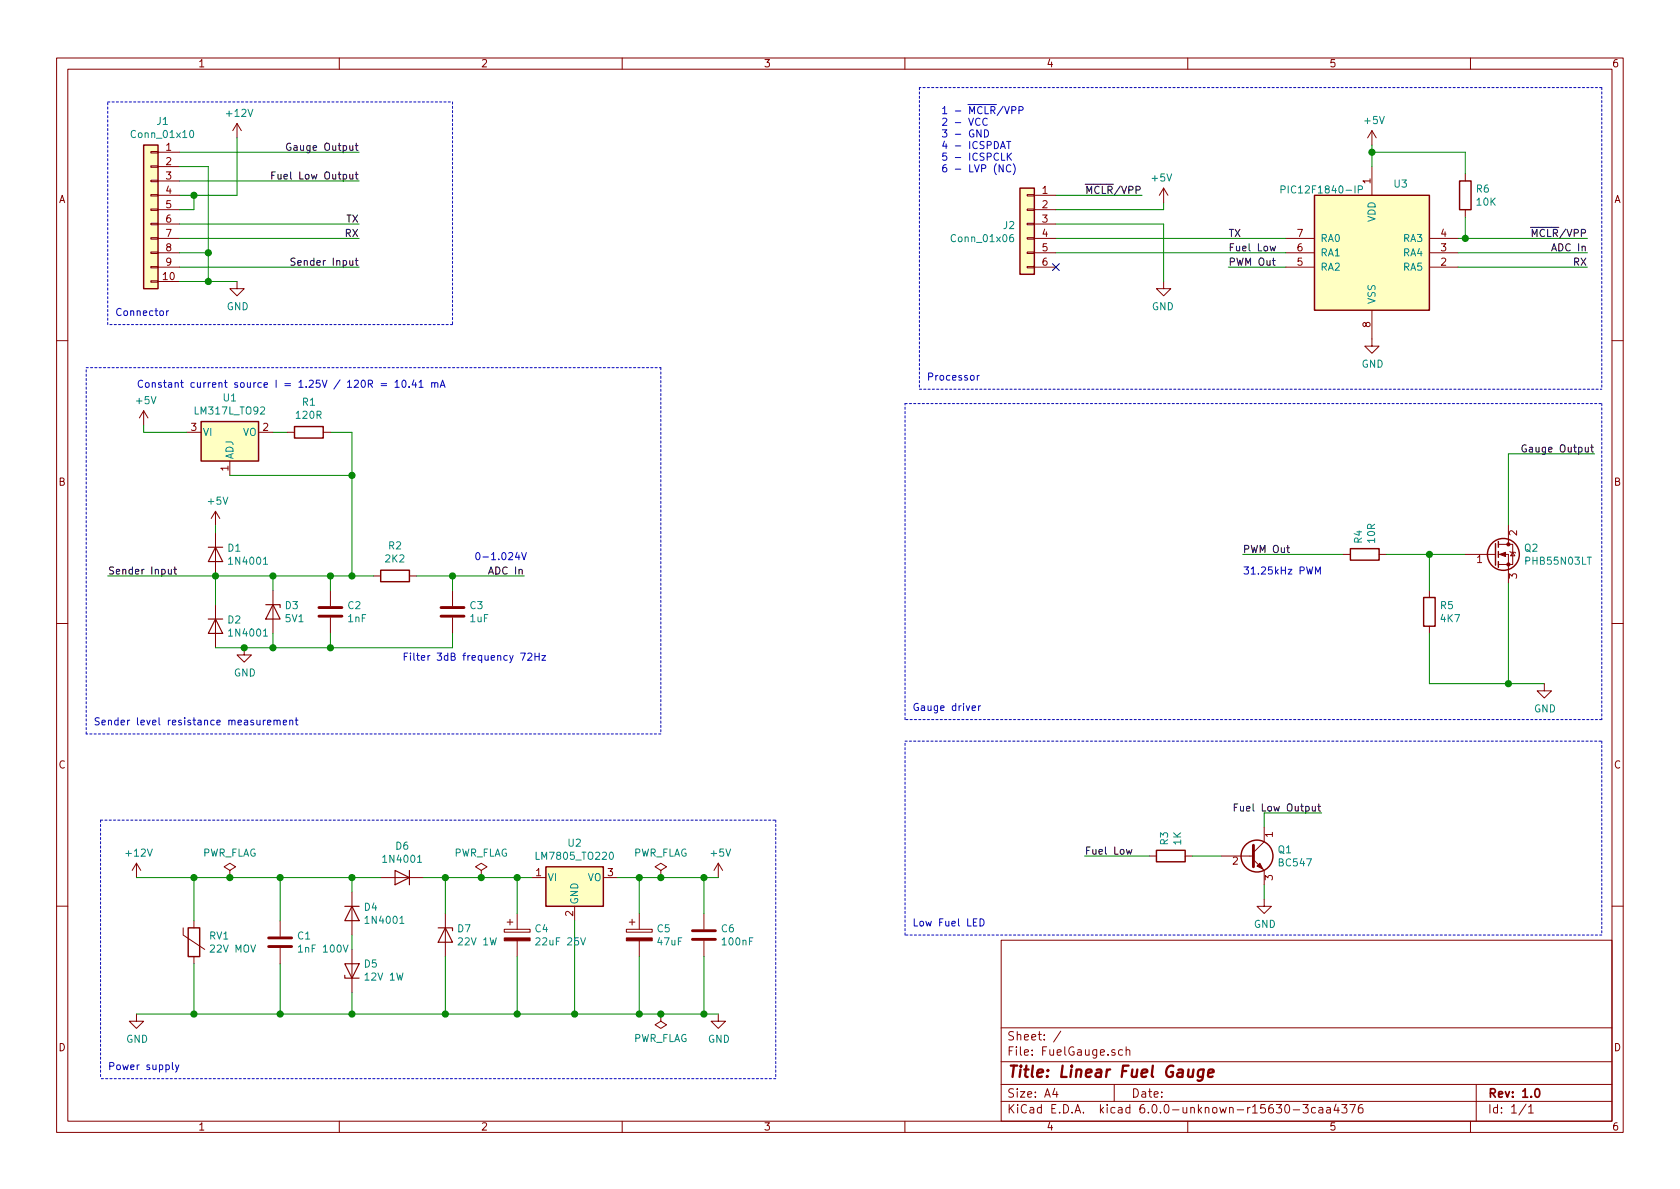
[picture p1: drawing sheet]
EESchema Schematic File Version 5
LIBS:FuelGauge-cache
EELAYER 29 0
EELAYER END
$Descr A4 11693 8268
encoding utf-8
Sheet 1 1
Title "Linear Fuel Gauge"
Date ""
Rev "1.0"
Comp ""
Comment1 ""
Comment2 ""
Comment3 ""
Comment4 ""
$EndDescr
$Comp
L Device:D D6
U 1 1
P 2800 6100
F 0 "D6" H 2800 5884 50  0000 C CNN
F 1 "1N4001" H 2800 5975 50  0000 C CNN
F 2 "Diode_THT:D_DO-41_SOD81_P10.16mm_Horizontal" H 2800 6100 50  0001 C CNN
F 3 "~" H 2800 6100 50  0001 C CNN
	1    2800 6100
	-1   0    0    1   
$EndComp
$Comp
L Device:D_Zener D7
U 1 1
P 3100 6500
F 0 "D7" V 3054 6579 50  0000 L CNN
F 1 "22V 1W" V 3145 6579 50  0000 L CNN
F 2 "Diode_THT:D_DO-41_SOD81_P10.16mm_Horizontal" H 3100 6500 50  0001 C CNN
F 3 "~" H 3100 6500 50  0001 C CNN
	1    3100 6500
	0    1    1    0   
$EndComp
$Comp
L power:+12V #PWR05
U 1 1
P 1650 950
F 0 "#PWR05" H 1650 800 50  0001 C CNN
F 1 "+12V" H 1665 1123 50  0000 C CNN
F 2 "" H 1650 950 50  0001 C CNN
F 3 "" H 1650 950 50  0001 C CNN
	1    1650 950 
	1    0    0    -1  
$EndComp
$Comp
L power:GND #PWR02
U 1 1
P 950 7050
F 0 "#PWR02" H 950 6800 50  0001 C CNN
F 1 "GND" H 955 6877 50  0000 C CNN
F 2 "" H 950 7050 50  0001 C CNN
F 3 "" H 950 7050 50  0001 C CNN
	1    950  7050
	1    0    0    -1  
$EndComp
$Comp
L power:+12V #PWR01
U 1 1
P 950 6100
F 0 "#PWR01" H 950 5950 50  0001 C CNN
F 1 "+12V" H 965 6273 50  0000 C CNN
F 2 "" H 950 6100 50  0001 C CNN
F 3 "" H 950 6100 50  0001 C CNN
	1    950  6100
	1    0    0    -1  
$EndComp
Connection ~ 1350 7050
Connection ~ 1350 6100
Connection ~ 1950 6100
Connection ~ 1950 7050
Wire Wire Line
	1950 7050 2450 7050
$Comp
L Device:Varistor RV1
U 1 1
P 1350 6550
F 0 "RV1" H 1453 6596 50  0000 L CNN
F 1 "22V MOV" H 1453 6505 50  0000 L CNN
F 2 "Varistor:RV_Disc_D7mm_W3.4mm_P5mm" V 1280 6550 50  0001 C CNN
F 3 "~" H 1350 6550 50  0001 C CNN
	1    1350 6550
	1    0    0    -1  
$EndComp
Wire Wire Line
	950  6100 1350 6100
Wire Wire Line
	950  7050 1350 7050
Wire Wire Line
	1350 6700 1350 7050
Wire Wire Line
	1350 7050 1950 7050
Wire Wire Line
	1350 6400 1350 6100
Wire Wire Line
	1350 6100 1600 6100
Wire Wire Line
	1950 6700 1950 7050
$Comp
L Device:C C1
U 1 1
P 1950 6550
F 0 "C1" H 2065 6596 50  0000 L CNN
F 1 "1nF 100V" H 2065 6505 50  0000 L CNN
F 2 "Capacitor_THT:C_Rect_L7.0mm_W6.0mm_P5.00mm" H 1988 6400 50  0001 C CNN
F 3 "~" H 1950 6550 50  0001 C CNN
	1    1950 6550
	1    0    0    -1  
$EndComp
Wire Wire Line
	1950 6100 1950 6400
$Comp
L Device:D_Zener D5
U 1 1
P 2450 6750
F 0 "D5" V 2496 6671 50  0000 R CNN
F 1 "12V 1W" V 2405 6671 50  0000 R CNN
F 2 "Diode_THT:D_DO-41_SOD81_P10.16mm_Horizontal" H 2450 6750 50  0001 C CNN
F 3 "~" H 2450 6750 50  0001 C CNN
	1    2450 6750
	0    -1   -1   0   
$EndComp
$Comp
L Device:D D4
U 1 1
P 2450 6350
F 0 "D4" V 2404 6429 50  0000 L CNN
F 1 "1N4001" V 2495 6429 50  0000 L CNN
F 2 "Diode_THT:D_DO-41_SOD81_P10.16mm_Horizontal" H 2450 6350 50  0001 C CNN
F 3 "~" H 2450 6350 50  0001 C CNN
	1    2450 6350
	0    1    1    0   
$EndComp
Wire Wire Line
	1950 6100 2450 6100
Wire Wire Line
	2450 6500 2450 6600
Wire Wire Line
	2450 6200 2450 6100
Connection ~ 2450 6100
Wire Wire Line
	2450 6100 2650 6100
Wire Wire Line
	2450 6900 2450 7050
Connection ~ 2450 7050
Wire Wire Line
	2950 6100 3100 6100
Wire Wire Line
	3100 6100 3100 6350
Connection ~ 3100 6100
Wire Wire Line
	3100 6650 3100 7050
Wire Wire Line
	2450 7050 3100 7050
Connection ~ 3100 7050
$Comp
L Regulator_Linear:LM7805_TO220 U2
U 1 1
P 4000 6100
F 0 "U2" H 4000 6342 50  0000 C CNN
F 1 "LM7805_TO220" H 4000 6251 50  0000 C CNN
F 2 "Package_TO_SOT_THT:TO-220-3_Horizontal_TabDown" H 4000 6325 50  0001 C CIN
F 3 "http://www.fairchildsemi.com/ds/LM/LM7805.pdf" H 4000 6050 50  0001 C CNN
	1    4000 6100
	1    0    0    -1  
$EndComp
Wire Wire Line
	4000 6400 4000 7050
Wire Wire Line
	3100 7050 3600 7050
Wire Wire Line
	4300 6100 4450 6100
Wire Wire Line
	4000 7050 4450 7050
Connection ~ 4000 7050
$Comp
L Device:CP C4
U 1 1
P 3600 6500
F 0 "C4" H 3718 6546 50  0000 L CNN
F 1 "22uF 25V" H 3718 6455 50  0000 L CNN
F 2 "Capacitor_THT:CP_Radial_D5.0mm_P2.00mm" H 3638 6350 50  0001 C CNN
F 3 "~" H 3600 6500 50  0001 C CNN
	1    3600 6500
	1    0    0    -1  
$EndComp
$Comp
L Device:C C6
U 1 1
P 4900 6500
F 0 "C6" H 5015 6546 50  0000 L CNN
F 1 "100nF" H 5015 6455 50  0000 L CNN
F 2 "Capacitor_THT:C_Disc_D3.4mm_W2.1mm_P2.50mm" H 4938 6350 50  0001 C CNN
F 3 "~" H 4900 6500 50  0001 C CNN
	1    4900 6500
	1    0    0    -1  
$EndComp
$Comp
L Device:CP C5
U 1 1
P 4450 6500
F 0 "C5" H 4568 6546 50  0000 L CNN
F 1 "47uF" H 4568 6455 50  0000 L CNN
F 2 "Capacitor_THT:CP_Radial_Tantal_D6.0mm_P5.00mm" H 4488 6350 50  0001 C CNN
F 3 "~" H 4450 6500 50  0001 C CNN
	1    4450 6500
	1    0    0    -1  
$EndComp
Wire Wire Line
	4900 6350 4900 6100
Connection ~ 4450 6100
Wire Wire Line
	4450 6100 4600 6100
Wire Wire Line
	4450 6100 4450 6350
Wire Wire Line
	4900 6650 4900 7050
Wire Wire Line
	4450 6650 4450 7050
Connection ~ 4450 7050
Wire Wire Line
	4450 7050 4600 7050
Wire Wire Line
	3600 6650 3600 7050
Connection ~ 3600 7050
Wire Wire Line
	3600 7050 4000 7050
Wire Wire Line
	3600 6350 3600 6100
Connection ~ 3600 6100
Wire Wire Line
	3600 6100 3700 6100
$Comp
L power:+5V #PWR03
U 1 1
P 1000 2950
F 0 "#PWR03" H 1000 2800 50  0001 C CNN
F 1 "+5V" H 1015 3123 50  0000 C CNN
F 2 "" H 1000 2950 50  0001 C CNN
F 3 "" H 1000 2950 50  0001 C CNN
	1    1000 2950
	1    0    0    -1  
$EndComp
Text Notes 950  2700 0    50   ~ 0
Constant current source I = 1.25V {slash} 120R = 10.41 mA
$Comp
L Device:C C2
U 1 1
P 2300 4250
F 0 "C2" H 2415 4296 50  0000 L CNN
F 1 "1nF" H 2415 4205 50  0000 L CNN
F 2 "Capacitor_THT:C_Disc_D3.0mm_W1.6mm_P2.50mm" H 2338 4100 50  0001 C CNN
F 3 "~" H 2300 4250 50  0001 C CNN
	1    2300 4250
	1    0    0    -1  
$EndComp
$Comp
L Device:C C3
U 1 1
P 3150 4250
F 0 "C3" H 3265 4296 50  0000 L CNN
F 1 "1uF" H 3265 4205 50  0000 L CNN
F 2 "Capacitor_THT:C_Rect_L7.0mm_W6.0mm_P5.00mm" H 3188 4100 50  0001 C CNN
F 3 "~" H 3150 4250 50  0001 C CNN
	1    3150 4250
	1    0    0    -1  
$EndComp
$Comp
L Device:R R2
U 1 1
P 2750 4000
F 0 "R2" V 2957 4000 50  0000 C CNN
F 1 "2K2" V 2866 4000 50  0000 C CNN
F 2 "Resistor_THT:R_Axial_DIN0207_L6.3mm_D2.5mm_P10.16mm_Horizontal" V 2680 4000 50  0001 C CNN
F 3 "~" H 2750 4000 50  0001 C CNN
	1    2750 4000
	0    -1   -1   0   
$EndComp
Wire Wire Line
	2900 4000 3150 4000
Wire Wire Line
	3150 4000 3150 4100
Connection ~ 3150 4000
Wire Wire Line
	3150 4000 3650 4000
Wire Wire Line
	3150 4400 3150 4500
Wire Wire Line
	2300 4500 2300 4400
Connection ~ 2300 4500
$Comp
L power:GND #PWR07
U 1 1
P 1700 4500
F 0 "#PWR07" H 1700 4250 50  0001 C CNN
F 1 "GND" H 1705 4327 50  0000 C CNN
F 2 "" H 1700 4500 50  0001 C CNN
F 3 "" H 1700 4500 50  0001 C CNN
	1    1700 4500
	1    0    0    -1  
$EndComp
Text Label 750  4000 0    50   ~ 0
Sender Input
Wire Wire Line
	2500 1850 1250 1850
Wire Wire Line
	1250 1050 2500 1050
Text Label 2500 1850 2    50   ~ 0
Sender Input
Text Label 2500 1050 2    50   ~ 0
Gauge Output
Wire Wire Line
	8550 1850 8950 1850
Text Label 11050 1850 2    50   ~ 0
RX
Text Label 11050 1750 2    50   ~ 0
ADC In
Text Label 8550 1850 0    50   ~ 0
PWM Out
$Comp
L Device:R R6
U 1 1
P 10200 1350
F 0 "R6" H 10270 1396 50  0000 L CNN
F 1 "10K" H 10270 1305 50  0000 L CNN
F 2 "Resistor_THT:R_Axial_DIN0207_L6.3mm_D2.5mm_P10.16mm_Horizontal" V 10130 1350 50  0001 C CNN
F 3 "~" H 10200 1350 50  0001 C CNN
	1    10200 1350
	1    0    0    -1  
$EndComp
Text Label 11050 1650 2    50   ~ 0
~MCLR~{slash}VPP
Text Label 3650 4000 2    50   ~ 0
ADC In
$Comp
L power:GND #PWR014
U 1 1
P 9550 2350
F 0 "#PWR014" H 9550 2100 50  0001 C CNN
F 1 "GND" H 9555 2177 50  0000 C CNN
F 2 "" H 9550 2350 50  0001 C CNN
F 3 "" H 9550 2350 50  0001 C CNN
	1    9550 2350
	1    0    0    -1  
$EndComp
$Comp
L power:+5V #PWR013
U 1 1
P 9550 1000
F 0 "#PWR013" H 9550 850 50  0001 C CNN
F 1 "+5V" H 9565 1173 50  0000 C CNN
F 2 "" H 9550 1000 50  0001 C CNN
F 3 "" H 9550 1000 50  0001 C CNN
	1    9550 1000
	1    0    0    -1  
$EndComp
$Comp
L MCU_Microchip_PIC12:PIC12F1840-IP U3
U 1 1
P 9550 1750
F 0 "U3" H 9750 2231 50  0000 C CNN
F 1 "PIC12F1840-IP" H 9200 2190 50  0000 C CNN
F 2 "Package_DIP:DIP-8_W7.62mm" H 10150 2400 50  0001 C CNN
F 3 "http://ww1.microchip.com/downloads/en/DeviceDoc/41441B.pdf" H 9550 1750 50  0001 C CNN
	1    9550 1750
	1    0    0    -1  
$EndComp
Wire Wire Line
	9550 1000 9550 1050
Wire Wire Line
	9550 1050 10200 1050
Wire Wire Line
	10200 1050 10200 1200
Connection ~ 9550 1050
Wire Wire Line
	9550 1050 9550 1150
Wire Wire Line
	10150 1650 10200 1650
Wire Wire Line
	10150 1750 11050 1750
Wire Wire Line
	10200 1500 10200 1650
Connection ~ 10200 1650
Wire Wire Line
	10200 1650 11050 1650
Wire Wire Line
	10150 1850 11050 1850
Text Notes 2800 4600 0    50   ~ 0
Filter 3dB frequency 72Hz
Wire Wire Line
	9350 3850 8650 3850
Text Label 8650 3850 0    50   ~ 0
PWM Out
$Comp
L Device:R R4
U 1 1
P 9500 3850
F 0 "R4" H 9570 3896 50  0000 L CNN
F 1 "10R" H 9570 3805 50  0000 L CNN
F 2 "Resistor_THT:R_Axial_DIN0207_L6.3mm_D2.5mm_P10.16mm_Horizontal" V 9430 3850 50  0001 C CNN
F 3 "~" H 9500 3850 50  0001 C CNN
	1    9500 3850
	0    -1   -1   0   
$EndComp
$Comp
L Device:R R5
U 1 1
P 9950 4250
F 0 "R5" H 10020 4296 50  0000 L CNN
F 1 "4K7" H 10020 4205 50  0000 L CNN
F 2 "Resistor_THT:R_Axial_DIN0207_L6.3mm_D2.5mm_P10.16mm_Horizontal" V 9880 4250 50  0001 C CNN
F 3 "~" H 9950 4250 50  0001 C CNN
	1    9950 4250
	1    0    0    -1  
$EndComp
Wire Wire Line
	10200 3850 9950 3850
Wire Wire Line
	9950 3850 9950 4100
Connection ~ 9950 3850
Wire Wire Line
	9950 3850 9650 3850
Wire Wire Line
	9950 4400 9950 4750
Wire Wire Line
	9950 4750 10500 4750
Wire Wire Line
	10500 4050 10500 4750
Connection ~ 10500 4750
Wire Wire Line
	10500 4750 10750 4750
Wire Wire Line
	10500 3650 10500 3150
Wire Wire Line
	10500 3150 11100 3150
Text Label 11100 3150 2    50   ~ 0
Gauge Output
$Comp
L power:GND #PWR015
U 1 1
P 10750 4750
F 0 "#PWR015" H 10750 4500 50  0001 C CNN
F 1 "GND" H 10755 4577 50  0000 C CNN
F 2 "" H 10750 4750 50  0001 C CNN
F 3 "" H 10750 4750 50  0001 C CNN
	1    10750 4750
	1    0    0    -1  
$EndComp
Text Notes 3300 3900 0    50   ~ 0
0-1.024V
Text Notes 8650 4000 0    50   ~ 0
31.25kHz PWM
$Comp
L Device:D D1
U 1 1
P 1500 3850
F 0 "D1" V 1454 3929 50  0000 L CNN
F 1 "1N4001" V 1545 3929 50  0000 L CNN
F 2 "Diode_THT:D_DO-41_SOD81_P10.16mm_Horizontal" H 1500 3850 50  0001 C CNN
F 3 "~" H 1500 3850 50  0001 C CNN
	1    1500 3850
	0    1    1    0   
$EndComp
$Comp
L Device:D D2
U 1 1
P 1500 4350
F 0 "D2" V 1454 4429 50  0000 L CNN
F 1 "1N4001" V 1545 4429 50  0000 L CNN
F 2 "Diode_THT:D_DO-41_SOD81_P10.16mm_Horizontal" H 1500 4350 50  0001 C CNN
F 3 "~" H 1500 4350 50  0001 C CNN
	1    1500 4350
	0    1    1    0   
$EndComp
Connection ~ 1700 4500
Connection ~ 1500 4000
$Comp
L power:+5V #PWR04
U 1 1
P 1500 3650
F 0 "#PWR04" H 1500 3500 50  0001 C CNN
F 1 "+5V" H 1515 3823 50  0000 C CNN
F 2 "" H 1500 3650 50  0001 C CNN
F 3 "" H 1500 3650 50  0001 C CNN
	1    1500 3650
	1    0    0    -1  
$EndComp
Wire Wire Line
	1500 4500 1700 4500
Wire Wire Line
	2300 3000 2450 3000
Wire Wire Line
	2450 3000 2450 3300
Wire Wire Line
	2000 3000 1900 3000
$Comp
L Device:R R1
U 1 1
P 2150 3000
F 0 "R1" V 2357 3000 50  0000 C CNN
F 1 "120R" V 2266 3000 50  0000 C CNN
F 2 "Resistor_THT:R_Axial_DIN0207_L6.3mm_D2.5mm_P10.16mm_Horizontal" V 2080 3000 50  0001 C CNN
F 3 "~" H 2150 3000 50  0001 C CNN
	1    2150 3000
	0    -1   -1   0   
$EndComp
$Comp
L Regulator_Linear:LM317L_TO92 U1
U 1 1
P 1600 3000
F 0 "U1" H 1600 3242 50  0000 C CNN
F 1 "LM317L_TO92" H 1600 3151 50  0000 C CNN
F 2 "Package_TO_SOT_THT:TO-92_Inline" H 1600 3225 50  0001 C CIN
F 3 "http://www.ti.com/lit/ds/snvs775k/snvs775k.pdf" H 1600 3000 50  0001 C CNN
	1    1600 3000
	1    0    0    -1  
$EndComp
Wire Wire Line
	1300 3000 1000 3000
Wire Wire Line
	1000 3000 1000 2950
Wire Wire Line
	1600 3300 2450 3300
Wire Wire Line
	750  4000 1500 4000
Wire Wire Line
	2300 4100 2300 4000
Wire Wire Line
	2300 4500 3150 4500
Connection ~ 2300 4000
Wire Wire Line
	2300 4000 2450 4000
Wire Wire Line
	1500 3650 1500 3700
Connection ~ 2450 4000
Wire Wire Line
	2450 4000 2600 4000
$Comp
L power:GND #PWR09
U 1 1
P 5000 7050
F 0 "#PWR09" H 5000 6800 50  0001 C CNN
F 1 "GND" H 5005 6877 50  0000 C CNN
F 2 "" H 5000 7050 50  0001 C CNN
F 3 "" H 5000 7050 50  0001 C CNN
	1    5000 7050
	1    0    0    -1  
$EndComp
$Comp
L power:+5V #PWR08
U 1 1
P 5000 6100
F 0 "#PWR08" H 5000 5950 50  0001 C CNN
F 1 "+5V" H 5015 6273 50  0000 C CNN
F 2 "" H 5000 6100 50  0001 C CNN
F 3 "" H 5000 6100 50  0001 C CNN
	1    5000 6100
	1    0    0    -1  
$EndComp
Wire Wire Line
	1250 1350 1350 1350
Wire Wire Line
	1350 1350 1350 1450
Connection ~ 1350 1350
Wire Wire Line
	1350 1350 1650 1350
$Comp
L Connector_Generic:Conn_01x10 J1
U 1 1
P 1050 1450
F 0 "J1" H 968 2067 50  0000 C CNN
F 1 "Conn_01x10" H 968 1976 50  0000 C CNN
F 2 "Connector_Molex:Molex_KK-254_AE-6410-10A_1x10_P2.54mm_Vertical" H 1050 1450 50  0001 C CNN
F 3 "~" H 1050 1450 50  0001 C CNN
	1    1050 1450
	-1   0    0    -1  
$EndComp
$Comp
L power:GND #PWR06
U 1 1
P 1650 1950
F 0 "#PWR06" H 1650 1700 50  0001 C CNN
F 1 "GND" H 1655 1777 50  0000 C CNN
F 2 "" H 1650 1950 50  0001 C CNN
F 3 "" H 1650 1950 50  0001 C CNN
	1    1650 1950
	1    0    0    -1  
$EndComp
Wire Wire Line
	1250 1550 2500 1550
Text Label 2500 1550 2    50   ~ 0
TX
Text Label 2500 1650 2    50   ~ 0
RX
Wire Wire Line
	1250 1650 2500 1650
Text Label 8550 1750 0    50   ~ 0
Fuel Low
Wire Wire Line
	7350 1650 8950 1650
Wire Wire Line
	7350 1750 8950 1750
$Comp
L power:GND #PWR011
U 1 1
P 8100 1950
F 0 "#PWR011" H 8100 1700 50  0001 C CNN
F 1 "GND" H 8105 1777 50  0000 C CNN
F 2 "" H 8100 1950 50  0001 C CNN
F 3 "" H 8100 1950 50  0001 C CNN
	1    8100 1950
	-1   0    0    -1  
$EndComp
Wire Wire Line
	8100 1550 7350 1550
Wire Wire Line
	8100 1550 8100 1950
Wire Wire Line
	8100 1450 7350 1450
Wire Wire Line
	8100 1450 8100 1400
$Comp
L power:+5V #PWR010
U 1 1
P 8100 1400
F 0 "#PWR010" H 8100 1250 50  0001 C CNN
F 1 "+5V" H 8115 1573 50  0000 C CNN
F 2 "" H 8100 1400 50  0001 C CNN
F 3 "" H 8100 1400 50  0001 C CNN
	1    8100 1400
	-1   0    0    -1  
$EndComp
Wire Wire Line
	7950 1350 7350 1350
$Comp
L Connector_Generic:Conn_01x06 J2
U 1 1
P 7150 1550
F 0 "J2" H 7230 1542 50  0000 L CNN
F 1 "Conn_01x06" H 7230 1451 50  0000 L CNN
F 2 "Connector_PinHeader_2.54mm:PinHeader_1x06_P2.54mm_Vertical" H 7150 1550 50  0001 C CNN
F 3 "~" H 7150 1550 50  0001 C CNN
	1    7150 1550
	-1   0    0    -1  
$EndComp
Text Label 7950 1350 2    50   ~ 0
~MCLR~{slash}VPP
Text Label 8550 1650 0    50   ~ 0
TX
Wire Wire Line
	1500 4000 1900 4000
Wire Wire Line
	1500 4000 1500 4200
Wire Wire Line
	1700 4500 1900 4500
$Comp
L Device:D_Zener D3
U 1 1
P 1900 4250
F 0 "D3" V 1854 4329 50  0000 L CNN
F 1 "5V1" V 1945 4329 50  0000 L CNN
F 2 "Diode_THT:D_DO-41_SOD81_P10.16mm_Horizontal" H 1900 4250 50  0001 C CNN
F 3 "~" H 1900 4250 50  0001 C CNN
	1    1900 4250
	0    1    1    0   
$EndComp
Wire Wire Line
	1900 4100 1900 4000
Connection ~ 1900 4000
Wire Wire Line
	1900 4000 2300 4000
Wire Wire Line
	1900 4400 1900 4500
Connection ~ 1900 4500
Wire Wire Line
	1900 4500 2300 4500
$Comp
L Transistor_BJT:BC547 Q1
U 1 1
P 8700 5950
F 0 "Q1" H 8891 5996 50  0000 L CNN
F 1 "BC547" H 8891 5905 50  0000 L CNN
F 2 "Package_TO_SOT_THT:TO-92_Inline" H 8900 5875 50  0001 L CIN
F 3 "http://www.fairchildsemi.com/ds/BC/BC547.pdf" H 8700 5950 50  0001 L CNN
	1    8700 5950
	1    0    0    -1  
$EndComp
$Comp
L Device:R R3
U 1 1
P 8150 5950
F 0 "R3" H 8220 5996 50  0000 L CNN
F 1 "1K" H 8220 5905 50  0000 L CNN
F 2 "Resistor_THT:R_Axial_DIN0207_L6.3mm_D2.5mm_P10.16mm_Horizontal" V 8080 5950 50  0001 C CNN
F 3 "~" H 8150 5950 50  0001 C CNN
	1    8150 5950
	0    -1   -1   0   
$EndComp
Wire Wire Line
	8300 5950 8500 5950
Wire Wire Line
	8800 6150 8800 6250
Wire Wire Line
	8800 5750 8800 5650
$Comp
L power:GND #PWR012
U 1 1
P 8800 6250
F 0 "#PWR012" H 8800 6000 50  0001 C CNN
F 1 "GND" H 8805 6077 50  0000 C CNN
F 2 "" H 8800 6250 50  0001 C CNN
F 3 "" H 8800 6250 50  0001 C CNN
	1    8800 6250
	1    0    0    -1  
$EndComp
Text Label 9200 5650 2    50   ~ 0
Fuel Low Output
Wire Wire Line
	9200 5650 8800 5650
Wire Wire Line
	7550 5950 8000 5950
Text Label 2500 1250 2    50   ~ 0
Fuel Low Output
Wire Notes Line
	750  700  3150 700 
Wire Notes Line
	3150 700  3150 2250
Wire Notes Line
	3150 2250 750  2250
Wire Notes Line
	750  2250 750  700 
Text Notes 800  2200 0    50   ~ 0
Connector
Wire Notes Line
	4600 2550 4600 5100
Wire Notes Line
	4600 5100 600  5100
Wire Notes Line
	600  5100 600  2550
Wire Notes Line
	600  2550 4600 2550
Text Notes 650  5050 0    50   ~ 0
Sender level resistance measurement
Text Notes 6450 2650 0    50   ~ 0
Processor
Wire Notes Line
	11150 600  6400 600 
Wire Notes Line
	6400 600  6400 2700
Wire Notes Line
	6400 2700 11150 2700
Wire Notes Line
	11150 600  11150 2700
Wire Notes Line
	11150 2800 11150 5000
Wire Notes Line
	11150 5000 6300 5000
Wire Notes Line
	6300 5000 6300 2800
Wire Notes Line
	6300 2800 11150 2800
Text Notes 6350 4950 0    50   ~ 0
Gauge driver
Wire Notes Line
	6300 5150 11150 5150
Wire Notes Line
	11150 5150 11150 6500
Wire Notes Line
	11150 6500 6300 6500
Wire Notes Line
	6300 6500 6300 5150
Text Notes 6350 6450 0    50   ~ 0
Low Fuel LED
Wire Notes Line
	5400 5700 5400 7500
Wire Notes Line
	5400 7500 700  7500
Wire Notes Line
	700  5700 5400 5700
Wire Notes Line
	700  5700 700  7500
Text Notes 750  7450 0    50   ~ 0
Power supply
NoConn ~ 7350 1850
Text Label 7550 5950 0    50   ~ 0
Fuel Low
Text Notes 6550 1200 0    50   ~ 0
1 - ~MCLR~{slash}VPP\n2 - VCC\n3 - GND\n4 - ICSPDAT\n5 - ICSPCLK\n6 - LVP (NC)
Wire Wire Line
	2450 3300 2450 4000
Connection ~ 2450 3300
$Comp
L power:PWR_FLAG #FLG03
U 1 1
P 4600 6100
F 0 "#FLG03" H 4600 6175 50  0001 C CNN
F 1 "PWR_FLAG" H 4600 6273 50  0000 C CNN
F 2 "" H 4600 6100 50  0001 C CNN
F 3 "~" H 4600 6100 50  0001 C CNN
	1    4600 6100
	1    0    0    -1  
$EndComp
Connection ~ 4600 6100
$Comp
L power:PWR_FLAG #FLG04
U 1 1
P 4600 7050
F 0 "#FLG04" H 4600 7125 50  0001 C CNN
F 1 "PWR_FLAG" H 4600 7223 50  0000 C CNN
F 2 "" H 4600 7050 50  0001 C CNN
F 3 "~" H 4600 7050 50  0001 C CNN
	1    4600 7050
	1    0    0    1   
$EndComp
Connection ~ 4600 7050
$Comp
L power:PWR_FLAG #FLG01
U 1 1
P 1600 6100
F 0 "#FLG01" H 1600 6175 50  0001 C CNN
F 1 "PWR_FLAG" H 1600 6273 50  0000 C CNN
F 2 "" H 1600 6100 50  0001 C CNN
F 3 "~" H 1600 6100 50  0001 C CNN
	1    1600 6100
	1    0    0    -1  
$EndComp
Connection ~ 1600 6100
Wire Wire Line
	1600 6100 1950 6100
Connection ~ 4900 6100
Wire Wire Line
	4900 6100 5000 6100
Connection ~ 4900 7050
Wire Wire Line
	4900 7050 5000 7050
Wire Wire Line
	4600 7050 4900 7050
Wire Wire Line
	4600 6100 4900 6100
Wire Wire Line
	1250 1250 2500 1250
Wire Wire Line
	3100 6100 3350 6100
$Comp
L power:PWR_FLAG #FLG02
U 1 1
P 3350 6100
F 0 "#FLG02" H 3350 6175 50  0001 C CNN
F 1 "PWR_FLAG" H 3350 6273 50  0000 C CNN
F 2 "" H 3350 6100 50  0001 C CNN
F 3 "~" H 3350 6100 50  0001 C CNN
	1    3350 6100
	1    0    0    -1  
$EndComp
Connection ~ 3350 6100
Wire Wire Line
	3350 6100 3600 6100
$Comp
L Device:Q_NMOS_GDS Q2
U 1 1
P 10400 3850
F 0 "Q2" H 10606 3896 50  0000 L CNN
F 1 "PHB55N03LT" H 10606 3805 50  0000 L CNN
F 2 "Package_TO_SOT_SMD:TO-263-3_TabPin2" H 10600 3950 50  0001 C CNN
F 3 "~" H 10400 3850 50  0001 C CNN
	1    10400 3850
	1    0    0    -1  
$EndComp
Wire Wire Line
	1250 1950 1450 1950
Wire Wire Line
	1350 1450 1250 1450
Wire Wire Line
	1650 950  1650 1350
Wire Wire Line
	1250 1150 1450 1150
Connection ~ 1450 1950
Wire Wire Line
	1450 1950 1650 1950
Wire Wire Line
	1250 1750 1450 1750
Connection ~ 1450 1750
Wire Wire Line
	1450 1750 1450 1950
Wire Wire Line
	1450 1150 1450 1750
$EndSCHEMATC
